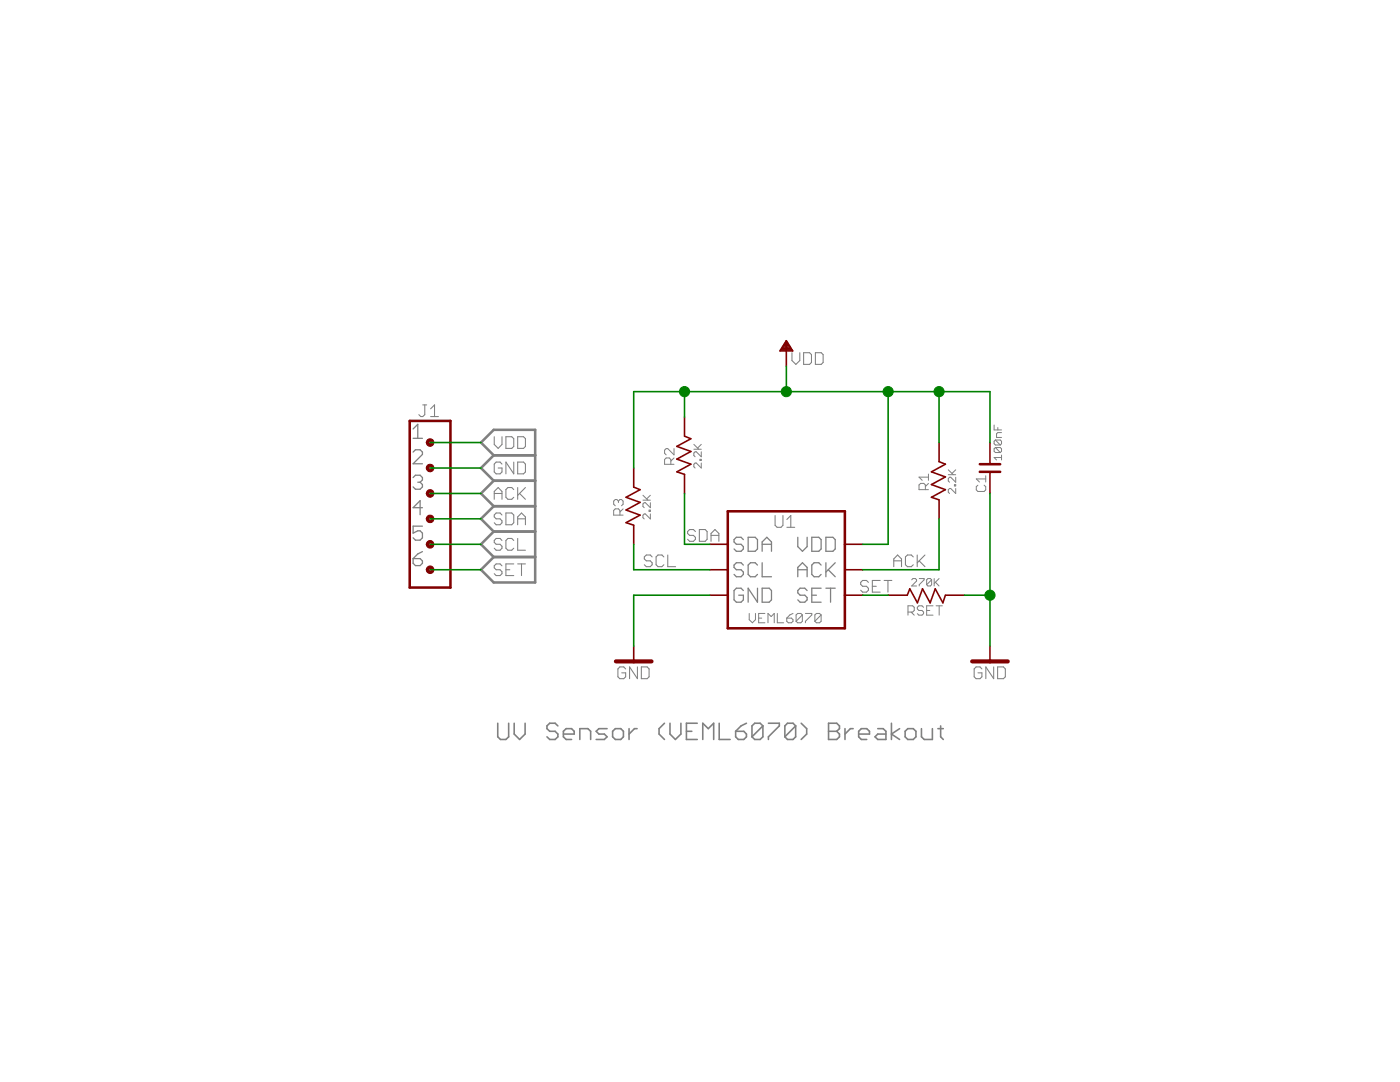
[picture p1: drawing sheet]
<?xml version="1.0" encoding="utf-8"?>
<!DOCTYPE eagle SYSTEM "eagle.dtd">
<eagle version="7.5.0">
<drawing>
<settings>
<setting alwaysvectorfont="yes"/>
<setting verticaltext="up"/>
</settings>
<grid distance="0.1" unitdist="inch" unit="inch" style="lines" multiple="1" display="no" altdistance="0.01" altunitdist="inch" altunit="inch"/>
<schematic xreflabel="%F%N/%S.%C%R" xrefpart="/%S.%C%R">
<libraries>
<library name="FunArduino-General">
<symbols>
<symbol name="GND">
<pin name="GND" x="0" y="2.54" visible="off" length="point" direction="sup" rot="R270"/>
<wire x1="-1.778" y1="1.016" x2="0" y2="1.016" width="0.4064" layer="94"/>
<text x="0.127" y="0.508" size="1.27" layer="96" align="top-center">&gt;VALUE</text>
<wire x1="0" y1="1.016" x2="1.778" y2="1.016" width="0.4064" layer="94"/>
<wire x1="0" y1="2.54" x2="0" y2="1.016" width="0.1524" layer="94"/>
</symbol>
</symbols>
<devicesets>
<deviceset name="GND" prefix="GND">
<gates>
<gate name="GND" symbol="GND" x="0" y="0"/>
</gates>
<devices>
<device name="">
<technologies>
<technology name=""/>
</technologies>
</device>
</devices>
</deviceset>
</devicesets>
</library>
<library name="LuisLab-Sensors">
<symbols>
<symbol name="UV_LIGHT_SENSOR_I2C">
<pin name="GND" x="-7.62" y="-2.54" visible="pin" length="point" direction="in"/>
<text x="0" y="4.826" size="1.27" layer="95" align="center">&gt;NAME</text>
<text x="0" y="-4.826" size="1.016" layer="96" align="center">&gt;VALUE</text>
<pin name="ACK" x="7.62" y="0" visible="pin" length="point" rot="R180"/>
<pin name="SDA" x="-7.62" y="2.54" visible="pin" length="point"/>
<wire x1="-5.842" y1="5.842" x2="-5.842" y2="2.54" width="0.254" layer="94"/>
<wire x1="-5.842" y1="2.54" x2="-5.842" y2="0" width="0.254" layer="94"/>
<wire x1="-5.842" y1="0" x2="-5.842" y2="-2.54" width="0.254" layer="94"/>
<wire x1="-5.842" y1="-2.54" x2="-5.842" y2="-5.842" width="0.254" layer="94"/>
<wire x1="-5.842" y1="-5.842" x2="5.842" y2="-5.842" width="0.254" layer="94"/>
<wire x1="5.842" y1="-5.842" x2="5.842" y2="-2.54" width="0.254" layer="94"/>
<wire x1="5.842" y1="-2.54" x2="5.842" y2="2.54" width="0.254" layer="94"/>
<wire x1="5.842" y1="2.54" x2="5.842" y2="5.842" width="0.254" layer="94"/>
<wire x1="5.842" y1="5.842" x2="-5.842" y2="5.842" width="0.254" layer="94"/>
<pin name="SET" x="7.62" y="-2.54" visible="pin" length="point" direction="in" rot="R180"/>
<pin name="SCL" x="-7.62" y="0" visible="pin" length="point" direction="in"/>
<pin name="VDD" x="7.62" y="2.54" visible="pin" length="point" direction="pwr" rot="R180"/>
<wire x1="-7.62" y1="2.54" x2="-5.842" y2="2.54" width="0.1524" layer="94"/>
<wire x1="-7.62" y1="0" x2="-5.842" y2="0" width="0.1524" layer="94"/>
<wire x1="-7.62" y1="-2.54" x2="-5.842" y2="-2.54" width="0.1524" layer="94"/>
<wire x1="5.842" y1="-2.54" x2="7.62" y2="-2.54" width="0.1524" layer="94"/>
<wire x1="5.842" y1="0" x2="7.62" y2="0" width="0.1524" layer="94"/>
<wire x1="5.842" y1="2.54" x2="7.62" y2="2.54" width="0.1524" layer="94"/>
</symbol>
</symbols>
<devicesets>
<deviceset name="UV_LIGHT_SENSOR_I2C" prefix="U" uservalue="yes">
<gates>
<gate name="U" symbol="UV_LIGHT_SENSOR_I2C" x="0" y="0"/>
</gates>
<devices>
<device name="_OPLGA" package="OPLGA">
<connects>
<connect gate="U" pin="ACK" pad="2"/>
<connect gate="U" pin="GND" pad="1"/>
<connect gate="U" pin="SCL" pad="5"/>
<connect gate="U" pin="SDA" pad="3"/>
<connect gate="U" pin="SET" pad="4"/>
<connect gate="U" pin="VDD" pad="6"/>
</connects>
<technologies>
<technology name=""/>
</technologies>
</device>
</devices>
</deviceset>
</devicesets>
</library>
<library name="LuisLab-Pasives">
<symbols>
<symbol name="RESISTOR">
<pin name="P1" x="-5.08" y="0" visible="off" length="point" direction="pas"/>
<pin name="P2" x="2.54" y="0" visible="off" length="point" direction="pas" rot="R180"/>
<text x="-1.27" y="1.016" size="1.016" layer="95" align="bottom-center">&gt;NAME</text>
<text x="-1.27" y="-0.889" size="0.8128" layer="96" align="top-center">&gt;VALUE</text>
<wire x1="-3.175" y1="0" x2="-2.921" y2="0.762" width="0.1524" layer="94"/>
<wire x1="-2.921" y1="0.762" x2="-2.159" y2="-0.635" width="0.1524" layer="94"/>
<wire x1="-2.159" y1="-0.635" x2="-1.651" y2="0.762" width="0.1524" layer="94"/>
<wire x1="-1.651" y1="0.762" x2="-0.889" y2="-0.635" width="0.1524" layer="94"/>
<wire x1="-0.889" y1="-0.635" x2="-0.381" y2="0.762" width="0.1524" layer="94"/>
<wire x1="-0.381" y1="0.762" x2="0.381" y2="-0.635" width="0.1524" layer="94"/>
<wire x1="0.381" y1="-0.635" x2="0.635" y2="0" width="0.1524" layer="94"/>
<wire x1="0.635" y1="0" x2="2.54" y2="0" width="0.1524" layer="94"/>
<wire x1="-5.08" y1="0" x2="-3.175" y2="0" width="0.1524" layer="94"/>
</symbol>
<symbol name="CAPACITOR_NON-POLARIZED">
<pin name="1" x="-2.54" y="0" visible="off" length="point" direction="pas"/>
<pin name="2" x="2.54" y="0" visible="off" length="point" direction="pas"/>
<text x="-0.508" y="0.381" size="1.016" layer="95" align="bottom-right">&gt;Name</text>
<text x="0.762" y="-0.381" size="0.8128" layer="96" align="top-left">&gt;Value</text>
<wire x1="-0.381" y1="1.016" x2="-0.381" y2="-1.016" width="0.254" layer="94"/>
<wire x1="0.381" y1="1.016" x2="0.381" y2="-1.016" width="0.254" layer="94"/>
<wire x1="-2.54" y1="0" x2="-0.508" y2="0" width="0.1524" layer="94"/>
<wire x1="2.54" y1="0" x2="0.508" y2="0" width="0.1524" layer="94"/>
</symbol>
</symbols>
<devicesets>
<deviceset name="RESISTOR" prefix="R" uservalue="yes">
<gates>
<gate name="R" symbol="RESISTOR" x="-2.54" y="0"/>
</gates>
<devices>
<device name="_1/6W,1/8W" package="RESISTOR_1/6W,1/8W_PTH">
<connects>
<connect gate="R" pin="P1" pad="P$1"/>
<connect gate="R" pin="P2" pad="P$2"/>
</connects>
<technologies>
<technology name=""/>
</technologies>
</device>
<device name="_1/4W" package="RESISTOR_PTH_1/4W">
<connects>
<connect gate="R" pin="P1" pad="P$1"/>
<connect gate="R" pin="P2" pad="P$2"/>
</connects>
<technologies>
<technology name=""/>
</technologies>
</device>
<device name="_0603[1008]" package="0603[1608]">
<connects>
<connect gate="R" pin="P1" pad="1"/>
<connect gate="R" pin="P2" pad="2"/>
</connects>
<technologies>
<technology name=""/>
</technologies>
</device>
<device name="_0805[2012]" package="0805[2012]">
<connects>
<connect gate="R" pin="P1" pad="1"/>
<connect gate="R" pin="P2" pad="2"/>
</connects>
<technologies>
<technology name=""/>
</technologies>
</device>
</devices>
</deviceset>
<deviceset name="CAPACITOR" prefix="C" uservalue="yes">
<gates>
<gate name="C$1" symbol="CAPACITOR_NON-POLARIZED" x="0" y="0"/>
</gates>
<devices>
<device name="_AXIAL" package="SA10">
<connects>
<connect gate="C$1" pin="1" pad="P$1"/>
<connect gate="C$1" pin="2" pad="P$2"/>
</connects>
<technologies>
<technology name=""/>
</technologies>
</device>
<device name="_0603[1608]" package="0603[1608]">
<connects>
<connect gate="C$1" pin="1" pad="1"/>
<connect gate="C$1" pin="2" pad="2"/>
</connects>
<technologies>
<technology name=""/>
</technologies>
</device>
<device name="_1206[3216]" package="1206[3216]">
<connects>
<connect gate="C$1" pin="1" pad="1"/>
<connect gate="C$1" pin="2" pad="2"/>
</connects>
<technologies>
<technology name=""/>
</technologies>
</device>
</devices>
</deviceset>
</devicesets>
</library>
<library name="LuisLab-Connectors">
<symbols>
<symbol name="HEADER_1X06">
<pin name="1" x="0" y="7.62" visible="pad" length="point"/>
<pin name="2" x="0" y="5.08" visible="pad" length="point"/>
<pin name="3" x="0" y="2.54" visible="pad" length="point"/>
<pin name="4" x="0" y="0" visible="pad" length="point"/>
<pin name="5" x="0" y="-2.54" visible="pad" length="point"/>
<pin name="6" x="0" y="-5.08" visible="pad" length="point"/>
<text x="0" y="10.795" size="1.27" layer="95" align="center">&gt;NAME</text>
<text x="0" y="-7.874" size="1.016" layer="96" align="center">&gt;VALUE</text>
<wire x1="-2.032" y1="9.779" x2="-2.032" y2="-6.858" width="0.254" layer="94"/>
<wire x1="-2.032" y1="-6.858" x2="2.032" y2="-6.858" width="0.254" layer="94"/>
<wire x1="2.032" y1="-6.858" x2="2.032" y2="9.779" width="0.254" layer="94"/>
<wire x1="2.032" y1="9.779" x2="-2.032" y2="9.779" width="0.254" layer="94"/>
<circle x="0" y="7.62" radius="0.254" width="0.254" layer="94"/>
<circle x="0" y="5.08" radius="0.254" width="0.254" layer="94"/>
<circle x="0" y="2.54" radius="0.254" width="0.254" layer="94"/>
<circle x="0" y="0" radius="0.254" width="0.254" layer="94"/>
<circle x="0" y="-2.54" radius="0.254" width="0.254" layer="94"/>
<circle x="0" y="-5.08" radius="0.254" width="0.254" layer="94"/>
</symbol>
</symbols>
<devicesets>
<deviceset name="PIN_HEADER_1X06" prefix="J" uservalue="yes">
<gates>
<gate name="J6" symbol="HEADER_1X06" x="0" y="5.08"/>
</gates>
<devices>
<device name="_0.1&quot;_STR_G[1]_PTH" package="PIN_HEADER_1X06_0.1&quot;_STR_G[1]_PTH">
<connects>
<connect gate="J6" pin="1" pad="1"/>
<connect gate="J6" pin="2" pad="2"/>
<connect gate="J6" pin="3" pad="3"/>
<connect gate="J6" pin="4" pad="4"/>
<connect gate="J6" pin="5" pad="5"/>
<connect gate="J6" pin="6" pad="6"/>
</connects>
<technologies>
<technology name=""/>
</technologies>
</device>
<device name="_0.1&quot;_STR_G[2]_PTH" package="PIN_HEADER_1X06_0.1&quot;_STR_G[2]_PTH">
<connects>
<connect gate="J6" pin="1" pad="1"/>
<connect gate="J6" pin="2" pad="2"/>
<connect gate="J6" pin="3" pad="3"/>
<connect gate="J6" pin="4" pad="4"/>
<connect gate="J6" pin="5" pad="5"/>
<connect gate="J6" pin="6" pad="6"/>
</connects>
<technologies>
<technology name=""/>
</technologies>
</device>
</devices>
</deviceset>
</devicesets>
</library>
<library name="LuisLab-General">
<symbols>
<symbol name="VDD">
<pin name="VDD" x="0" y="-2.54" visible="off" length="point" direction="sup" rot="R90"/>
<text x="0.508" y="-1.778" size="1.27" layer="96" align="center-left">&gt;VALUE</text>
<wire x1="0" y1="0" x2="0" y2="-1.016" width="0.1524" layer="94"/>
<wire x1="0" y1="-1.016" x2="0" y2="-2.54" width="0.1524" layer="94"/>
<polygon width="0.1524" layer="94">
<vertex x="0.635" y="-1.016"/>
<vertex x="0" y="0"/>
<vertex x="-0.635" y="-1.016"/>
</polygon>
</symbol>
</symbols>
<devicesets>
<deviceset name="VDD">
<gates>
<gate name="VDD" symbol="VDD" x="0" y="0"/>
</gates>
<devices>
<device name="">
<technologies>
<technology name=""/>
</technologies>
</device>
</devices>
</deviceset>
</devicesets>
</library>
</libraries>
<attributes>
</attributes>
<variantdefs>
</variantdefs>
<classes>
<class number="0" name="default" width="0" drill="0">
</class>
</classes>
<parts>
<part name="GND10" library="FunArduino-General" deviceset="GND" device=""/>
<part name="U1" library="LuisLab-Sensors" deviceset="UV_LIGHT_SENSOR_I2C" device="_OPLGA" value="VEML6070"/>
<part name="RSET" library="LuisLab-Pasives" deviceset="RESISTOR" device="_0603[1008]" value="270K"/>
<part name="C1" library="LuisLab-Pasives" deviceset="CAPACITOR" device="_0603[1608]" value="100nF"/>
<part name="R2" library="LuisLab-Pasives" deviceset="RESISTOR" device="_0603[1008]" value="2.2K"/>
<part name="R3" library="LuisLab-Pasives" deviceset="RESISTOR" device="_0603[1008]" value="2.2K"/>
<part name="R1" library="LuisLab-Pasives" deviceset="RESISTOR" device="_0603[1008]" value="2.2K"/>
<part name="J1" library="LuisLab-Connectors" deviceset="PIN_HEADER_1X06" device="_0.1&quot;_STR_G[2]_PTH"/>
<part name="GND1" library="FunArduino-General" deviceset="GND" device=""/>
<part name="U$2" library="LuisLab-General" deviceset="VDD" device=""/>
</parts>
<sheets>
<sheet>
<plain>
<text x="12.7" y="-10.16" size="1.778" layer="97" rot="R180">UV Sensor (VEML6070) Breakout </text>
</plain>
<instances>
<instance part="GND10" gate="GND" x="15.24" y="-5.08"/>
<instance part="U1" gate="U" x="-5.08" y="5.08"/>
<instance part="RSET" gate="R" x="7.62" y="2.54" rot="R180"/>
<instance part="C1" gate="C$1" x="15.24" y="15.24" rot="R90"/>
<instance part="R2" gate="R" x="-15.24" y="17.78" rot="R90"/>
<instance part="R3" gate="R" x="-20.32" y="12.7" rot="R90"/>
<instance part="R1" gate="R" x="10.16" y="15.24" rot="R90"/>
<instance part="J1" gate="J6" x="-40.64" y="10.16"/>
<instance part="GND1" gate="GND" x="-20.32" y="-5.08"/>
<instance part="U$2" gate="VDD" x="-5.08" y="27.94"/>
</instances>
<busses>
</busses>
<nets>
<net name="GND" class="0">
<segment>
<pinref part="GND10" gate="GND" pin="GND"/>
<wire x1="15.24" y1="-2.54" x2="15.24" y2="2.54" width="0.1524" layer="91"/>
<pinref part="C1" gate="C$1" pin="1"/>
<pinref part="RSET" gate="R" pin="P1"/>
<wire x1="12.7" y1="2.54" x2="15.24" y2="2.54" width="0.1524" layer="91"/>
<wire x1="15.24" y1="2.54" x2="15.24" y2="12.7" width="0.1524" layer="91"/>
<junction x="15.24" y="2.54"/>
</segment>
<segment>
<pinref part="U1" gate="U" pin="GND"/>
<wire x1="-12.7" y1="2.54" x2="-20.32" y2="2.54" width="0.1524" layer="91"/>
<wire x1="-20.32" y1="2.54" x2="-20.32" y2="-2.54" width="0.1524" layer="91"/>
<pinref part="GND1" gate="GND" pin="GND"/>
</segment>
<segment>
<pinref part="J1" gate="J6" pin="2"/>
<wire x1="-40.64" y1="15.24" x2="-35.56" y2="15.24" width="0.1524" layer="91"/>
<label x="-35.56" y="15.24" size="1.27" layer="95" xref="yes"/>
</segment>
</net>
<net name="SCL" class="0">
<segment>
<pinref part="R3" gate="R" pin="P1"/>
<wire x1="-20.32" y1="7.62" x2="-20.32" y2="5.08" width="0.1524" layer="91"/>
<pinref part="U1" gate="U" pin="SCL"/>
<wire x1="-12.7" y1="5.08" x2="-20.32" y2="5.08" width="0.1524" layer="91"/>
<label x="-19.304" y="5.334" size="1.27" layer="95"/>
</segment>
<segment>
<pinref part="J1" gate="J6" pin="5"/>
<wire x1="-40.64" y1="7.62" x2="-35.56" y2="7.62" width="0.1524" layer="91"/>
<label x="-35.56" y="7.62" size="1.27" layer="95" xref="yes"/>
</segment>
</net>
<net name="ACK" class="0">
<segment>
<pinref part="R1" gate="R" pin="P1"/>
<wire x1="10.16" y1="5.08" x2="10.16" y2="10.16" width="0.1524" layer="91"/>
<pinref part="U1" gate="U" pin="ACK"/>
<wire x1="2.54" y1="5.08" x2="10.16" y2="5.08" width="0.1524" layer="91"/>
<label x="5.588" y="5.334" size="1.27" layer="95"/>
</segment>
<segment>
<pinref part="J1" gate="J6" pin="3"/>
<wire x1="-40.64" y1="12.7" x2="-35.56" y2="12.7" width="0.1524" layer="91"/>
<label x="-35.56" y="12.7" size="1.27" layer="95" xref="yes"/>
</segment>
</net>
<net name="SDA" class="0">
<segment>
<pinref part="U1" gate="U" pin="SDA"/>
<pinref part="R2" gate="R" pin="P1"/>
<wire x1="-15.24" y1="7.62" x2="-12.7" y2="7.62" width="0.1524" layer="91"/>
<wire x1="-15.24" y1="12.7" x2="-15.24" y2="7.62" width="0.1524" layer="91"/>
<label x="-14.986" y="7.874" size="1.27" layer="95"/>
</segment>
<segment>
<pinref part="J1" gate="J6" pin="4"/>
<wire x1="-40.64" y1="10.16" x2="-35.56" y2="10.16" width="0.1524" layer="91"/>
<label x="-35.56" y="10.16" size="1.27" layer="95" xref="yes"/>
</segment>
</net>
<net name="SET" class="0">
<segment>
<pinref part="J1" gate="J6" pin="6"/>
<wire x1="-40.64" y1="5.08" x2="-35.56" y2="5.08" width="0.1524" layer="91"/>
<label x="-35.56" y="5.08" size="1.27" layer="95" xref="yes"/>
</segment>
<segment>
<pinref part="U1" gate="U" pin="SET"/>
<pinref part="RSET" gate="R" pin="P2"/>
<wire x1="2.54" y1="2.54" x2="5.08" y2="2.54" width="0.1524" layer="91"/>
<label x="2.286" y="2.794" size="1.27" layer="95"/>
</segment>
</net>
<net name="VDD" class="0">
<segment>
<pinref part="J1" gate="J6" pin="1"/>
<wire x1="-40.64" y1="17.78" x2="-35.56" y2="17.78" width="0.1524" layer="91"/>
<label x="-35.56" y="17.78" size="1.27" layer="95" xref="yes"/>
</segment>
<segment>
<wire x1="5.08" y1="7.62" x2="5.08" y2="22.86" width="0.1524" layer="91"/>
<pinref part="R2" gate="R" pin="P2"/>
<wire x1="-15.24" y1="20.32" x2="-15.24" y2="22.86" width="0.1524" layer="91"/>
<pinref part="R3" gate="R" pin="P2"/>
<wire x1="-20.32" y1="22.86" x2="-20.32" y2="15.24" width="0.1524" layer="91"/>
<pinref part="R1" gate="R" pin="P2"/>
<wire x1="-20.32" y1="22.86" x2="-15.24" y2="22.86" width="0.1524" layer="91"/>
<wire x1="-15.24" y1="22.86" x2="-5.08" y2="22.86" width="0.1524" layer="91"/>
<wire x1="-5.08" y1="22.86" x2="5.08" y2="22.86" width="0.1524" layer="91"/>
<wire x1="5.08" y1="22.86" x2="10.16" y2="22.86" width="0.1524" layer="91"/>
<wire x1="10.16" y1="22.86" x2="10.16" y2="17.78" width="0.1524" layer="91"/>
<junction x="5.08" y="22.86"/>
<junction x="-15.24" y="22.86"/>
<wire x1="10.16" y1="22.86" x2="15.24" y2="22.86" width="0.1524" layer="91"/>
<wire x1="15.24" y1="22.86" x2="15.24" y2="17.78" width="0.1524" layer="91"/>
<pinref part="C1" gate="C$1" pin="2"/>
<pinref part="U1" gate="U" pin="VDD"/>
<wire x1="5.08" y1="7.62" x2="2.54" y2="7.62" width="0.1524" layer="91"/>
<junction x="10.16" y="22.86"/>
<pinref part="U$2" gate="VDD" pin="VDD"/>
<wire x1="-5.08" y1="25.4" x2="-5.08" y2="22.86" width="0.1524" layer="91"/>
<junction x="-5.08" y="22.86"/>
</segment>
</net>
</nets>
</sheet>
</sheets>
<errors>
<approved hash="113,1,-41.6306,12.5942,J1,,,,,"/>
</errors>
</schematic>
</drawing>
</eagle>
